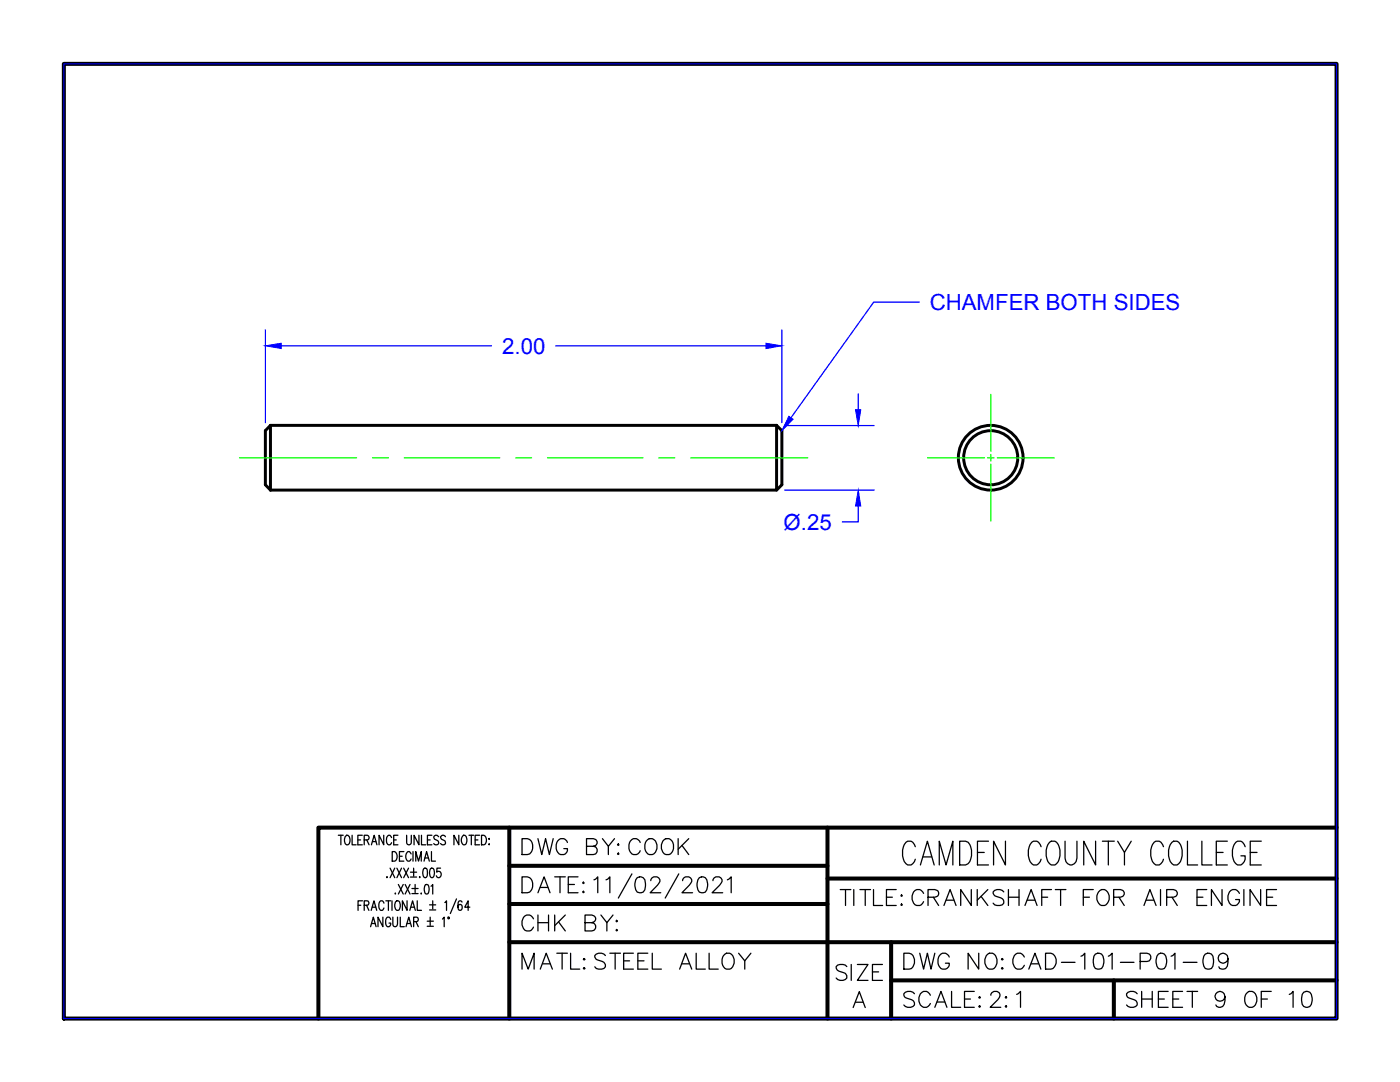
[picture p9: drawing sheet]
<svg xmlns="http://www.w3.org/2000/svg" width="279mm" height="216mm" viewBox="0 0 279 216" stroke-linecap="round" stroke-linejoin="round" font-family="sans-serif">
<!-- layer: OBJECT -->
<g fill="none" stroke="#000" stroke-width=".59">
<path d="M54 84.9h101M54 84.9l-1 1v10.8l1 1.1M54 84.9v12.9M155 84.9v12.9h-101M155 84.9l1 1v10.8l-1 1.1"/>
<circle cx="197.7" cy="91.3" r="6.5"/>
<circle cx="197.7" cy="91.3" r="5.4"/>
</g>
<!-- layer: CENTER -->
<g fill="none" stroke="#0f0" stroke-width=".25">
<path d="M197.7 78.7v11.3M47.8 91.4h23.4M74.3 91.4h3.2M80.7 91.4h19M102.9 91.4h3.2M109.3 91.4h19M131.5 91.4h3.2M137.8 91.4h23.4M185.1 91.4h11.4M197.1 91.4h1.3M197.7 90.7v1.3M197.7 92.6v11.4"/>
<path d="M199.1 91.4h11.3"/>
</g>
<!-- layer: BORDER -->
<path d="M12.7 12.7h254v190.5h-254z" fill="none" stroke="#000" stroke-width=".8"/>
<!-- layer: TITLE BLOCK -->
<path d="M101.6 165.1v38.1M101.6 172.8h63.5M165.1 165.1v38.1M165.1 175.3h101.6M266.7 165.1h-203.2v38.1M101.6 188h165.1M101.6 180.4h63.5M177.8 188v15.2M177.8 195.6h88.9" fill="none" stroke="#000" stroke-width=".8"/>
<!-- layer: TITLE TEXT -->
<g fill="none" stroke="#000" stroke-width=".25">
<path d="M67.5 166.7h1M68 166.7v1.9M68.9 167l.3-.3h.2a1.25 1.25 0 0 1 0 1.9 1.02 1.02 0 0 1-.5-1.6zM70.3 166.7v1.9h.8M71.4 167.6h.6M72.3 166.7h-.9v1.9h.9M72.3 179.7h-.8v2M72.7 167.6l.8-.1 .2-.3-.2-.4-.8-.1v1.9M73.2 167.6l.5 1M74.1 168.6l.6-1.9 .5 1.9M74.3 167.9h.7M76.6 166.7v1.9l-1-1.9v1.9"/>
<path d="M77 179.7h1M77.2 174.9v.2l.1-.1M77.5 179.7v2M77.9 173.2l.9 1.9M78.1 167.1l-.3-.4a1.03 1.03 0 0 0-.5 1.6 .47 .47 0 0 0 .5 .3 .47 .47 0 0 0 .3-.5M78.2 179.7v2M78.3 169.9a1.03 1.03 0 0 1 1 .7 1.03 1.03 0 0 1-.3 1.1l-.7 .1zM78.6 167.6h.5M78.8 173.2l-.9 1.9M78.9 178.2l-.1 .1h.2M79.2 173.2l.9 1.9M79.4 166.7h-.8v1.9h.8"/>
<path d="M79.5 176.5l1 1.9M79.7 170.9h.6M80.1 173.2l-.9 1.9M80.5 176.5l-1 1.9M80.6 173.2l.9 1.9M80.6 169.9h-.9v1.9h.9M80.9 176.5l.9 1.9M81.2 166.7v1.4a.47 .47 0 0 0 .4 .5 .47 .47 0 0 0 .5-.5v-1.4M81.2 179.7v2l-.9-2v2M81.5 173.2l-.9 1.9M81.8 176.5l-.9 1.9M81.9 174h1.2"/>
<path d="M81.9 175h1.2M82 170.4l-.3-.5h-.3a1.25 1.25 0 0 0 0 1.9 .52 .52 0 0 0 .6-.4M82.2 177.3h1.2M82.2 178.3h1.2M82.4 169.9v1.9M82.6 173.2v1.6M82.8 176.5v1.6M83 171.8v-1.9l.5 1.9 .6-1.9v1.9M83.3 179.7v2h.8M83.6 166.7v1.9l-1-1.9v1.9M83.8 174.9v.2v-.1M84.1 178.2l-.1 .1h.1"/>
<path d="M84.1 166.7v1.9h.9M84.6 173.3l.3-.1a.85 .85 0 0 1 .4 1.1l-.2 .7-.3 .1a1.46 1.46 0 0 1-.2-1.8zM84.6 171.8l.5-1.9 .6 1.9M84.8 171.2h.7M84.9 176.6l.3-.1a1.1 1.1 0 0 1 .4 1.5l-.2 .3-.3 .1a1.21 1.21 0 0 1-.3-1.6zM85.3 167.6h.6M85.9 173.3l.4-.1a1.27 1.27 0 0 1 0 1.9h-.2a1.46 1.46 0 0 1-.2-1.8zM86 176.8l.4-.3v1.9M86.1 169.9v1.9h.8M86.2 166.7h-.9v1.9h.9M86.4 179.7v1.7M87.5 167a.53 .53 0 0 0-.4-.4 .53 .53 0 0 0-.5 .4l.1 .4 .7 .4a.46 .46 0 0 1 .1 .4 .46 .46 0 0 1-.3 .4h-.3l-.3-.3"/>
<path d="M87.9 173.2h-.7v.8a.58 .58 0 0 1 .9 .5 .58 .58 0 0 1-.9 .5l-.1-.2M88.9 167a.53 .53 0 0 0-.5-.4 .53 .53 0 0 0-.5 .4l.2 .4 .7 .4 .1 .5a.57 .57 0 0 1-1 0M91.1 179.4l-1.2 2.9M91.6 166.7v1.9l-1-1.9v1.9M92.4 166.8l.1-.1a.92 .92 0 0 1 .6 1.4 .47 .47 0 0 1-.5 .5 .47 .47 0 0 1-.4-.5l-.1-.7zM93.6 166.7h.9M94.1 166.7v1.9M94.8 167.6h.6M95.7 166.7h-.9v1.9h.9M96.1 166.7a1.03 1.03 0 0 1 1 .6 1.03 1.03 0 0 1-.3 1.2l-.7 .1zM97.5 168.5h.2zM97.6 167.3v.2z"/>
<path d="M104.2 175h1a1.8 1.8 0 0 1 .5 3l-1.5 .1zM107.4 178.1l1.2-3.1 1.2 3.1M107.8 177.1h1.5M110.7 175h2.1M111.8 175v3.1M113.4 176.5h1.2M115.4 175h-2v3.1h2M116.4 176l.2 .2-.2 .1-.1-.1zM116.4 177.8l.2 .2-.2 .1-.1-.1zM118.5 175.6l.4-.2 .4-.4v3.1M120.9 175.6l.4-.2 .4-.4v3.1M126.1 174.4l-2.7 4.8"/>
<path d="M127.2 175.1a1.03 1.03 0 0 1 1.5 .5 2.76 2.76 0 0 1-.3 2.4 1.05 1.05 0 0 1-1.5-.5 2.48 2.48 0 0 1 .3-2.4zM129.9 175.7a.84 .84 0 0 1 .6-.7h.6a.79 .79 0 0 1 .4 1.2l-1.7 1.9h2.1M135.5 174.4l-2.7 4.8M136.2 175.7a.84 .84 0 0 1 .6-.7h.7a.79 .79 0 0 1 .4 1.2l-1.8 1.9h2.1M139.6 175.1a.98 .98 0 0 1 1.5 .5 2.58 2.58 0 0 1-.3 2.4 1.03 1.03 0 0 1-1.5-.5 2.48 2.48 0 0 1 .3-2.4zM142.3 175.7a.84 .84 0 0 1 .6-.7h.6a.79 .79 0 0 1 .4 1.2l-1.8 1.9h2.1M145.2 175.6l.7-.6v3.1M71.5 180.6h.5M72.7 180.6h.8l.1-.3-.1-.5-.8-.1v2M73.2 180.6l.4 1.1M74 184.9l.5-1.9 .6 1.9M74.1 181.7l.5-2 .6 2"/>
<path d="M74.2 184.3h.6M74.3 181h.7M76.4 183v1.9l-1-1.9v1.9M76.6 180.2a.49 .49 0 0 0-.7-.4 1.39 1.39 0 0 0 .1 1.9 .52 .52 0 0 0 .6-.5M78 183.5a.49 .49 0 0 0-.8-.4 1.39 1.39 0 0 0 .1 1.8 .55 .55 0 0 0 .7-.7h-.4M78.4 183v1.7a.44 .44 0 0 0 .4 .2 .44 .44 0 0 0 .4-.2l.1-1.7M78.9 180a.47 .47 0 0 1 .5-.3 .47 .47 0 0 1 .4 .5v1a.45 .45 0 0 1-.2 .4 .45 .45 0 0 1-.5 0l-.3-.7zM79.9 183v1.9h.8M81 184.9l.6-1.9 .5 1.9M81.2 184.3h.7M81.8 181.7l.5-2 .6 2M82 181h.7"/>
<path d="M82.6 183.9l.8-.1 .1-.2-.1-.5-.8-.1v1.9M83 183.9l.5 1M85.3 183.8h1.2M85.3 184.8h1.2M85.7 180.6h1.3M85.7 181.6h1.3M85.9 183v1.7M88.3 183.4l.3-.4v1.9M88.8 180.1l.3-.4v2M89.4 183h.2l-.1 .3zM92.2 180a.4 .4 0 0 0-.6-.2l-.2 .8 .2 1a.57 .57 0 0 0 .7-.4 .57 .57 0 0 0-.4-.7l-.3 .1-.2 .4M93.8 181h-1l.6-1.3v2"/>
<path d="M170.7 200h1.6M170.3 201l1.2-3.1 1.2 3.1"/>
</g>
<!-- layer: DIMENSIONS -->
<path d="M12.7 12.7h254v190.5h-254z" fill="none" stroke="#00f" stroke-width=".2"/>
<path d="M53 65.8v18.5M56.1 69h42M110.9 69h42M156 65.8v18.5M171.3 78.6v3.1M183.5 60.3h-9.1l-16.5 23.1M156.6 84.9h17.9M156.6 97.8h17.9M171.3 101v3.1h-3.2" fill="none" stroke="#00f" stroke-width=".25"/>
<g fill="#00f" stroke="#00f" stroke-width=".2">
<path d="M53 69l3.1-.5v1.1z"/>
<path d="M152.9 68.5l3.1 .5-3.1 .6z"/>
<path d="M170.7 81.7h1.1l-.5 3.2z"/>
<path d="M171.3 97.8l.5 3.2h-1.1z"/>
<path d="M157.4 83.1l.9 .6-2.3 2.2z"/>
</g>
<text font-size="8.8" x="179.2" y="173.9">CAMDEN COUNTY COLLEGE</text>
<g font-size="6.6">
<text x="103.4" y="171.8">DWG BY:COOK</text>
<text x="166.9" y="182">TITLE:CRANKSHAFT FOR AIR ENGINE</text>
<text x="103.4" y="187">CHK BY:</text>
<text x="103.4" y="194.7">MATL:STEEL ALLOY</text>
<text x="166.2" y="196.8">SIZE</text>
<text x="179.6" y="194.7">DWG NO:CAD-101-P01-09</text>
<text x="179.6" y="202.1">SCALE:2:1</text>
<text x="224" y="202.1">SHEET 9 OF 10</text>
</g>
<g font-size="4.4" fill="#00f">
<text x="185.5" y="61.9">CHAMFER BOTH SIDES</text>
<text x="100.2" y="70.6">2.00</text>
<text x="156.4" y="105.7">Ø.25</text>
</g>
</svg>
